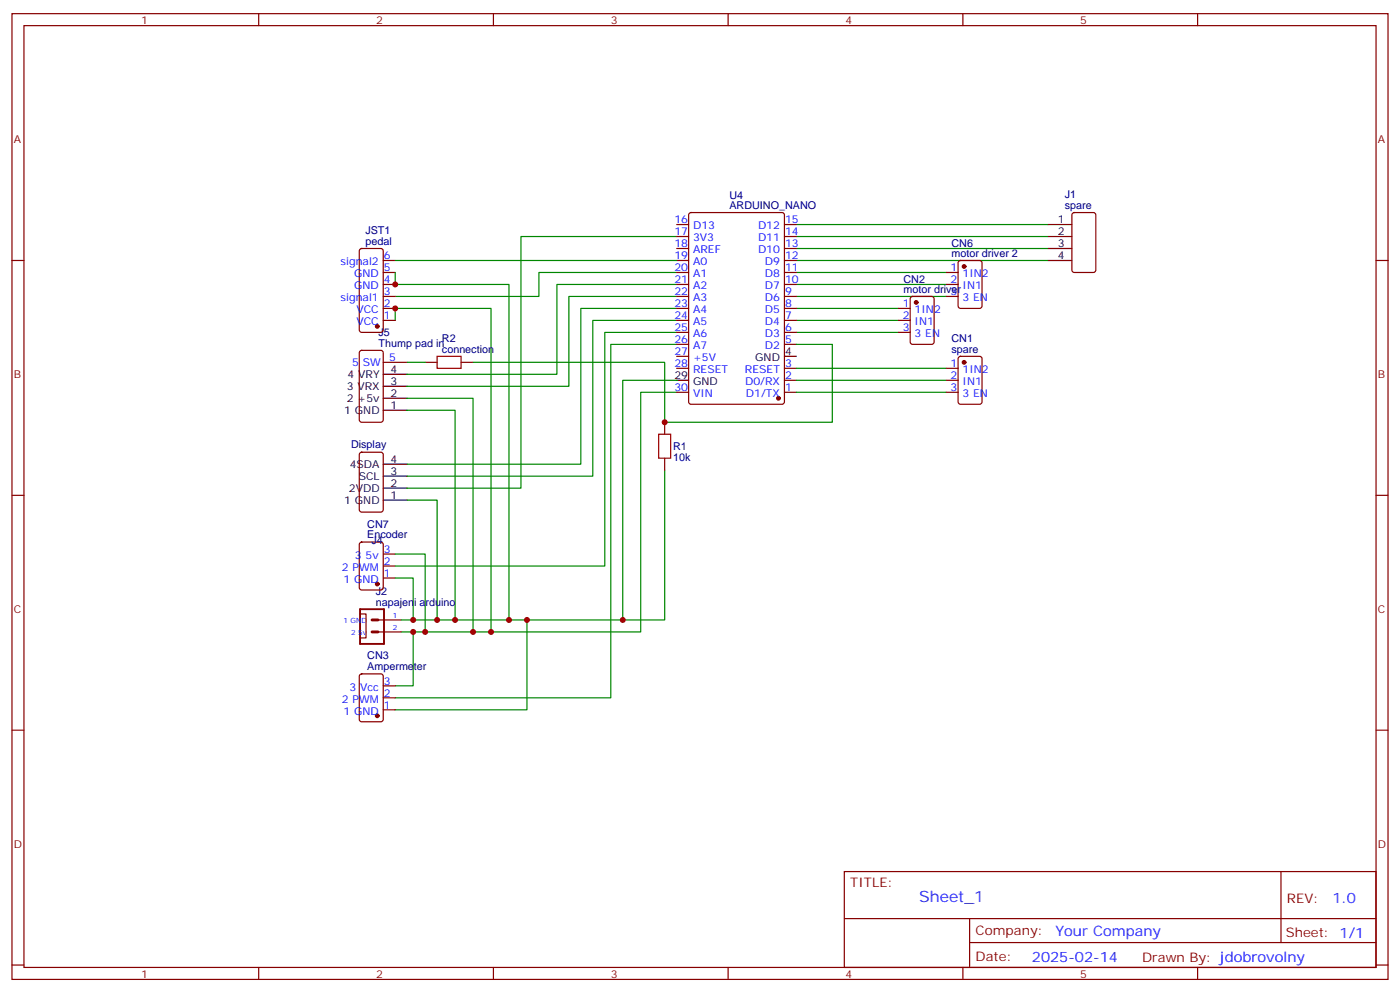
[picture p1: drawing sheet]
<svg xmlns="http://www.w3.org/2000/svg" width="412mm" height="292mm" viewBox="0 0 412 292" stroke-linecap="round" stroke-linejoin="round" font-family="sans-serif">
<g fill="none" stroke="#870000" stroke-width=".35">
<path d="M3.5 4h405.4v284.4h-405.4zM7.1 7.5h398.2v277.3h-398.2zM76.2 4v3.5M145.3 4v3.5M214.5 4v3.5M283.6 4v3.5M352.8 4v3.5M3.5 76.7h3.6M106.1 73.4l.4-.2h5.7l.6 .4 .1 23.6-.5 .6-5.9 .1-.6-.5-.1-23.5zM112.9 76.7h3.5M199.3 76.7h3.5M199.3 73.2h3.5"/>
<path d="M199.3 69.6h3.5M199.3 66.1h3.5M203.1 62.8l.5-.2h26.8l.6 .4 .1 55.3-.5 .7h-27l-.7-.4-.1-55.3zM231.1 76.7h3.5M231.1 73.2h3.5M231.1 69.6h3.5M231.1 66.1h3.5M282.5 76.9l.4-.2h5.7l.6 .4 .1 13-.5 .6-5.9 .1-.6-.5-.1-12.9zM316 62.8l.4-.2h5.7l.6 .4 .1 16.5-.5 .7h-5.9l-.6-.4-.1-16.5zM405.3 76.7h3.6M112.9 80.2h3.5M112.9 83.7h3.5"/>
<path d="M112.9 87.3h3.5M112.9 90.8h3.5M112.9 94.3h3.5M199.3 80.2h3.5M199.3 83.7h3.5M199.3 87.3h3.5M199.3 90.8h3.5M199.3 94.3h3.5M199.3 97.9h3.5M231.1 80.2h3.5M231.1 83.7h3.5M231.1 87.3h3.5"/>
<path d="M231.1 90.8h3.5M231.1 94.3h3.5M231.1 97.9h3.5M264.6 90.8h3.5M264.6 94.3h3.5M264.6 97.9h3.5M268.3 87.5l.5-.2h5.7l.6 .4 .1 13-.5 .6-5.9 .1-.6-.5-.1-12.9zM278.7 80.2h3.5M278.7 83.7h3.5M278.7 87.3h3.5M106.1 103.4l.4-.2h5.7l.6 .4 .1 20-.5 .7h-5.9l-.6-.4-.1-20zM112.9 106.7h7"/>
<path d="M125.2 106.7h3.6M135.8 106.7h3.5M199.3 115.5h3.5M199.3 108.4h3.5M199.3 101.4h3.5M199.3 104.9h3.5M231.1 115.5h3.5M231.1 112h3.5M231.1 108.4h3.5M231.1 101.4h3.5M278.7 115.5h3.5M278.7 112h3.5"/>
<path d="M278.7 108.4h3.5M282.5 105.1l.4-.2h5.7l.6 .4 .1 13-.5 .7h-5.9l-.6-.4-.1-13zM106.1 133.3l.4-.2h5.7l.6 .5 .1 16.5-.5 .6-5.9 .1-.6-.5-.1-16.5zM195.8 124.3v3.5M195.8 134.9v3.5M3.5 145.8h3.6M106.1 159.8l.4-.2h5.7l.6 .4 .1 13-.5 .7h-5.9l-.6-.5-.1-12.9zM405.3 145.8h3.6M112.9 170.2h3.5M112.9 166.7h3.5M112.9 163.1h3.5M106.1 180.8h1.7v7h-1.7"/>
<path d="M106.1 198.6l.4-.2h5.7l.6 .4 .1 13-.5 .7h-5.9l-.6-.4-.1-13zM111.2 182.5h7M111.2 186.1h7M3.5 215h3.6M112.9 209h3.5M112.9 205.5h3.5M112.9 201.9h3.5M405.3 215h3.6M248.7 256.6h156.6v28.2h-156.6zM377.3 256.6v20.9M248.7 270.5h156.5M285.6 277.5h119.6"/>
<path d="M285.6 270.5v14.1M3.5 284.1h3.6M76.2 284.8v3.6M145.3 284.8v3.6M214.5 284.8v3.6M283.6 284.8v3.6M352.8 284.8v3.6M405.3 284.1h3.6"/>
</g>
<g fill="none" stroke="#008700" stroke-width=".35">
<path d="M116.4 76.7h82.9M199.3 69.6h-45.8v74.1h-33.6M234.6 66.1h74.1M234.6 69.6h74.1M234.6 73.2h74.1M234.6 76.7h74.1M116.4 94.3v-3.5h28.2v95.3M116.4 80.2v3.5h33.5v98.8M199.3 97.9h-21.1v68.8h-61.8M199.3 94.3h-24.7v45.9h-54.7M199.3 90.8h-28.2v45.9h-51.2M199.3 87.3h-31.7v26.4h-47.7"/>
<path d="M199.3 83.7h-35.3v26.5h-44.1M199.3 80.2h-40.6v7.1h-42.3M234.6 80.2h44.1M234.6 83.7h44.1M234.6 87.3h44.1M234.6 90.8h30M234.6 94.3h30M234.6 97.9h30M119.9 117.3h19.4v68.8M119.9 106.7h5.3M199.3 101.4h-19.4v104.1h-63.5M199.3 112h-15.9v70.5h-65.2"/>
<path d="M199.3 115.5h-10.6v70.6h-70.5M234.6 101.4h10.6v22.9h-49.4v-17.6h-56.5M234.6 108.4h44.1M234.6 112h44.1M234.6 115.5h44.1M119.9 120.8h14.2v61.7M195.8 138.4v44.1h-12.4M119.9 147.2h8.9v35.3M116.4 163.1h8.8v23M116.4 170.2h5.3v12.3M121.7 186.1v15.8h-5.3M155.2 182.5v26.5h-38.8"/>
</g>
<g fill="#870000" stroke="#870000" stroke-width=".35">
<circle cx="284" cy="78.5" r=".53"/>
<circle cx="111.1" cy="210.7" r=".53"/>
<circle cx="269.9" cy="89" r=".53"/>
<circle cx="111.1" cy="171.9" r=".53"/>
<circle cx="229.3" cy="117.3" r=".53"/>
<circle cx="111.1" cy="96.1" r=".53"/>
<circle cx="284" cy="106.7" r=".53"/>
</g>
<path d="M106.1 179.4h7v10.2h-7z" fill="none" stroke="#870000" stroke-width=".56"/>
<path d="M109.6 186.1h1.8M109.6 182.5h1.8" fill="none" stroke="#870000" stroke-width=".85"/>
<g fill="none" stroke="#000" stroke-width=".35">
<path d="M308.7 73.2h7M308.7 69.6h7M308.7 66.1h7M308.7 76.7h7M112.9 113.7h7M112.9 117.3h7M112.9 110.2h7M199.3 112h3.5M231.1 104.9h3.5M112.9 120.8h7M112.9 136.7h7M112.9 140.2h7"/>
<path d="M112.9 143.7h7M112.9 147.2h7"/>
</g>
<path d="M128.8 104.9h7v3.5h-7zM194 127.8h3.6v7.1h-3.6z" fill="none" stroke="#a10000" stroke-width=".35"/>
<g fill="#c00">
<circle cx="155.2" cy="182.5" r=".88"/>
<circle cx="121.7" cy="186.1" r=".88"/>
<circle cx="125.2" cy="186.1" r=".88"/>
<circle cx="121.7" cy="182.5" r=".88"/>
<circle cx="144.6" cy="186.1" r=".88"/>
<circle cx="139.3" cy="186.1" r=".88"/>
<circle cx="134.1" cy="182.5" r=".88"/>
<circle cx="128.8" cy="182.5" r=".88"/>
<circle cx="149.9" cy="182.5" r=".88"/>
<circle cx="116.4" cy="90.8" r=".88"/>
<circle cx="116.4" cy="83.7" r=".88"/>
<circle cx="195.8" cy="124.3" r=".88"/>
<circle cx="183.4" cy="182.5" r=".88"/>
</g>
<text font-size="4.6" fill="#00f" x="270.8" y="265.6">Sheet_1</text>
<g font-size="4.2" fill="#00f">
<text x="392.5" y="265.9">1.0</text>
<text x="310.9" y="275.4">Your Company</text>
<text x="304" y="283.2">2025-02-14</text>
</g>
<g font-size="3.9" fill="#800">
<text x="250.5" y="261.2">TITLE:</text>
<text x="379.1" y="265.9">REV:</text>
<text x="287.4" y="275.4">Company:</text>
<text x="378.7" y="276">Sheet: 1/1</text>
<text x="287.4" y="283.1">Date:</text>
<text x="336.4" y="283.2">Drawn By: jdobrovolny</text>
</g>
<g font-size="3.2" fill="#800">
<text x="41.6" y="7">1</text>
<text x="110.8" y="7">2</text>
<text x="179.9" y="7">3</text>
<text x="249.1" y="7">4</text>
<text x="318.2" y="7">5</text>
<text x="4.1" y="42.1">A</text>
<text x="405.9" y="42.1">A</text>
<text x="4.1" y="111.3">B</text>
<text x="405.9" y="111.3">B</text>
<text x="4.1" y="180.4">C</text>
<text x="405.9" y="180.4">C</text>
<text x="4.1" y="249.6">D</text>
<text x="405.9" y="249.6">D</text>
<text x="41.6" y="287.8">1</text>
<text x="110.8" y="287.8">2</text>
<text x="179.9" y="287.8">3</text>
<text x="249.1" y="287.8">4</text>
<text x="318.2" y="287.8">5</text>
</g>
<g font-size="3.2" fill="#000080">
<text x="214.9" y="58.5">U4</text>
<text x="313.6" y="58.4">J1</text>
<text x="214.9" y="61.5">ARDUINO_NANO</text>
<text x="313.6" y="61.5">spare</text>
<text x="107.6" y="69">JST1</text>
<text x="107.6" y="72.1">pedal</text>
<text x="280.3" y="75.6">motor driver 2</text>
<text x="280.3" y="72.6">CN6</text>
<text x="266.2" y="83.2">CN2</text>
<text x="266.2" y="86.2">motor driver</text>
<text x="111.5" y="99">J5</text>
<text x="130.2" y="100.8">R2</text>
<text x="280.3" y="100.8">CN1</text>
<text x="111.5" y="102.1">Thump pad in</text>
<text x="130.2" y="103.9">connection</text>
<text x="280.3" y="103.9">spare</text>
<text x="103.4" y="131.9">Display</text>
<text x="198.3" y="135.7">10k</text>
<text x="198.3" y="132.5">R1</text>
<text x="108.2" y="155.4">CN7</text>
<text x="108.2" y="158.5">Encoder</text>
<text x="109.4" y="160.1">J4</text>
<text x="110.7" y="178.3">napajeni arduino</text>
<text x="110.7" y="175.2">J2</text>
<text x="108.2" y="197.3">Ampermeter</text>
<text x="108.2" y="194.2">CN3</text>
</g>
<g font-size="3.2" fill="#00f">
<text x="198.6" y="65.8">16</text>
<text x="231.2" y="65.8">15</text>
<text x="198.6" y="69.3">17</text>
<text x="204.2" y="67.5">D13</text>
<text x="204.2" y="71">3V3</text>
<text x="223.3" y="71">D11</text>
<text x="223.3" y="67.5">D12</text>
<text x="231.2" y="69.3">14</text>
<text x="113.1" y="76.3">6</text>
<text x="198.6" y="72.8">18</text>
<text x="198.6" y="76.3">19</text>
<text x="204.2" y="74.6">AREF</text>
<text x="223.3" y="74.6">D10</text>
<text x="231.2" y="76.3">12</text>
<text x="231.2" y="72.8">13</text>
<text x="100.3" y="78.1">signal2</text>
<text x="104.3" y="81.6">GND</text>
<text x="113.1" y="83.4">4</text>
<text x="113.1" y="79.9">5</text>
<text x="198.6" y="79.9">20</text>
<text x="198.6" y="83.4">21</text>
<text x="204.2" y="78.1">A0</text>
<text x="204.2" y="81.6">A1</text>
<text x="225.3" y="81.6">D8</text>
<text x="225.3" y="78.1">D9</text>
<text x="231.2" y="83.4">10</text>
<text x="231.2" y="79.9">11</text>
<text x="280" y="79.9">1</text>
<text x="280" y="83.4">2</text>
<text x="283.5" y="81.6">1IN2</text>
<text x="100.3" y="88.7">signal1</text>
<text x="104.3" y="85.2">GND</text>
<text x="113.1" y="86.9">3</text>
<text x="198.6" y="86.9">22</text>
<text x="204.2" y="85.2">A2</text>
<text x="204.2" y="88.7">A3</text>
<text x="225.3" y="88.7">D6</text>
<text x="225.3" y="85.2">D7</text>
<text x="231.2" y="86.9">9</text>
<text x="280" y="86.9">3</text>
<text x="283.5" y="85.2">IN1</text>
<text x="283.5" y="88.7">3 EN</text>
<text x="105" y="95.7">VCC</text>
<text x="105" y="92.2">VCC</text>
<text x="113.1" y="94">1</text>
<text x="113.1" y="90.5">2</text>
<text x="198.6" y="90.5">23</text>
<text x="198.6" y="94">24</text>
<text x="204.2" y="92.2">A4</text>
<text x="204.2" y="95.7">A5</text>
<text x="225.3" y="95.7">D4</text>
<text x="225.3" y="92.2">D5</text>
<text x="231.2" y="94">7</text>
<text x="231.2" y="90.5">8</text>
<text x="265.9" y="90.5">1</text>
<text x="265.9" y="94">2</text>
<text x="269.4" y="92.2">1IN2</text>
<text x="269.4" y="95.7">IN1</text>
<text x="198.6" y="97.5">25</text>
<text x="198.6" y="101">26</text>
<text x="204.2" y="99.3">A6</text>
<text x="225.3" y="99.3">D3</text>
<text x="231.2" y="101">5</text>
<text x="231.2" y="97.5">6</text>
<text x="265.9" y="97.5">3</text>
<text x="269.4" y="99.3">3 EN</text>
<text x="103.7" y="107.7">5 SW</text>
<text x="114.7" y="106.3">5</text>
<text x="198.6" y="104.6">27</text>
<text x="204.2" y="102.8">A7</text>
<text x="204.2" y="106.3">+5V</text>
<text x="225.3" y="102.8">D2</text>
<text x="198.6" y="108.1">28</text>
<text x="204.2" y="109.9">RESET</text>
<text x="219.4" y="109.9">RESET</text>
<text x="219.5" y="113.4">D0/RX</text>
<text x="231.2" y="111.6">2</text>
<text x="231.2" y="108.1">3</text>
<text x="280" y="108.1">1</text>
<text x="280" y="111.6">2</text>
<text x="283.5" y="109.9">1IN2</text>
<text x="283.5" y="113.4">IN1</text>
<text x="198.6" y="115.1">30</text>
<text x="204.2" y="116.9">VIN</text>
<text x="219.7" y="116.9">D1/TX</text>
<text x="231.2" y="115.1">1</text>
<text x="280" y="115.1">3</text>
<text x="283.5" y="116.9">3 EN</text>
<text x="104.6" y="164.5">3 5v</text>
<text x="113.1" y="166.3">2</text>
<text x="113.1" y="162.8">3</text>
<text x="100.7" y="168.1">2 PWM</text>
<text x="101.2" y="171.6">1 GND</text>
<text x="113.1" y="169.8">1</text>
<text x="103" y="203.3">3 Vcc</text>
<text x="113.1" y="201.6">3</text>
<text x="100.7" y="206.9">2 PWM</text>
<text x="113.1" y="208.6">1</text>
<text x="113.1" y="205.1">2</text>
<text x="101.2" y="210.4">1 GND</text>
</g>
<g font-size="3.2">
<text x="311.6" y="65.8">1</text>
<text x="311.6" y="69.3">2</text>
<text x="311.6" y="72.8">3</text>
<text x="311.6" y="76.3">4</text>
<text x="222.5" y="106.3">GND</text>
<text x="231.2" y="104.6">4</text>
<text x="102.4" y="111.3">4 VRY</text>
<text x="115" y="113.4">3</text>
<text x="115" y="109.9">4</text>
<text x="198.6" y="111.6">29</text>
<text x="204.2" y="113.4">GND</text>
<text x="102.2" y="114.8">3 VRX</text>
<text x="102.2" y="118.3">2 +5v</text>
<text x="115" y="116.9">2</text>
<text x="101.4" y="121.8">1 GND</text>
<text x="115" y="120.4">1</text>
<text x="103" y="137.7">4SDA</text>
<text x="115" y="136.3">4</text>
<text x="105.7" y="141.3">SCL</text>
<text x="115" y="139.8">3</text>
<text x="115" y="143.4">2</text>
<text x="101.4" y="148.3">1 GND</text>
<text x="102.8" y="144.8">2VDD</text>
<text x="115" y="146.9">1</text>
</g>
<g font-size="2.1" fill="#00f">
<text x="101.2" y="183.6">1 GND</text>
<text x="115.7" y="181.8">1</text>
<text x="115.7" y="185.4">2</text>
<text x="103.4" y="187.1">2 5v</text>
</g>
</svg>
